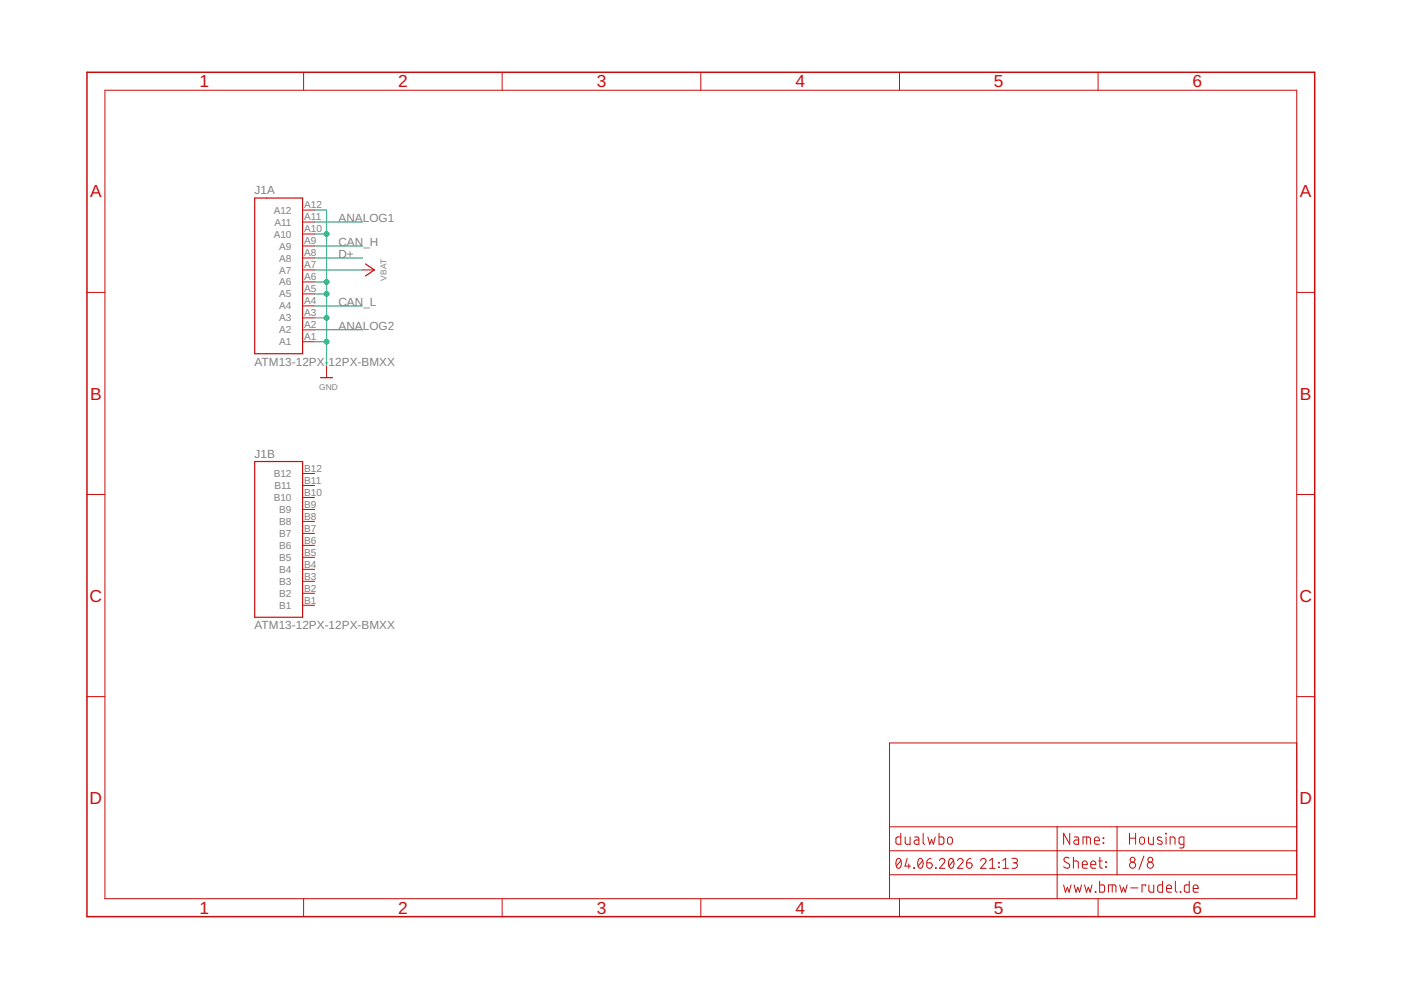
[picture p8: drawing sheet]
<svg xmlns="http://www.w3.org/2000/svg" width="297mm" height="210mm" viewBox="0 0 297 210" stroke-linecap="round" stroke-linejoin="round" font-family="sans-serif">
<g fill="none" stroke="#c90d0c" stroke-width=".21">
<path d="M22.2 19.1h252.7v171.4h-252.7zM64.4 15.3v3.8M106.5 15.3v3.8M148.6 15.3v3.8M190.7 15.3v3.8M232.8 15.3v3.8M64.2 59.8h2.5M64.2 57.2h2.5M64.2 54.7h2.5M64.2 52.2h2.5M64.2 49.6h2.5M64.2 47.1h2.5"/>
<path d="M64.2 44.5h2.5M76.9 57.2h2.5M18.4 62h3.8M64.2 62.3h2.5M64.2 64.9h2.5M64.2 67.4h2.5M64.2 69.9h2.5M64.2 72.5h2.5M69.2 77.5v2.6M274.9 62h3.8M18.4 104.8h3.8M64.2 118.2h2.5"/>
<path d="M64.2 115.6h2.5M64.2 113.1h2.5M64.2 110.6h2.5M64.2 108h2.5M64.2 105.5h2.5M64.2 102.9h2.5M64.2 100.4h2.5M274.9 104.8h3.8M64.2 128.3h2.5M64.2 125.8h2.5M64.2 123.3h2.5M64.2 120.7h2.5"/>
<path d="M18.4 147.7h3.8M274.9 157.5h-86.3v33M274.9 147.7h3.8M188.6 175.3h86.3M191 176.7v2.3h-.8l-.3-.4 .1-.9 .2-.2h.8M191.9 177.5v1.3l.4 .2h.7v-1.5M193.9 177.5h.7l.2 .2v1.3h-.6a.46 .46 0 0 1-.4-.4 .46 .46 0 0 1 .4-.5h.6M195.7 176.7v2.1l.4 .2M196.7 177.5l.4 1.5 .4-1 .4 1 .4-1.5M199.1 176.7v2.3h.8l.2-.4v-.9l-.2-.2h-.8M201 177.7l.5-.2a.92 .92 0 0 1 .2 1.4l-.4 .1-.3-.2zM224.1 175.3v15.2"/>
<path d="M226.8 176.7v2.3l-1.3-2.3v2.3M227.8 177.5h.7l.2 .2v1.3h-.6a.46 .46 0 0 1-.5-.4 .46 .46 0 0 1 .5-.5h.6M229.6 179v-1.5l1.5 .1 .1 1.4M230.4 177.5v1.5M232.1 178.2h1a.55 .55 0 0 0-.4-.7 .55 .55 0 0 0-.6 .5l.1 .9 .9 .1M233.9 177.7l.1 .1zM233.9 178.7l.1 .1zM236.8 175.3v10.2M239.5 176.7v2.3M239.5 177.7h1.3M240.8 176.7v2.3M241.7 177.7l.5-.2a.92 .92 0 0 1 .2 1.4l-.3 .1-.4-.2-.1-.3z"/>
<path d="M243.5 177.5v1.1l.1 .3 .3 .1h.6v-1.5M246.3 177.6l-.7-.1-.2 .2v.3l1 .5v.4a.82 .82 0 0 1-1 0M247.2 176.7l.1 .1zM247.2 177.5v1.5M248.1 179v-1.5l.9 .1 .1 1.4M251 179h-.8l-.2-.2v-1.1l.2-.2h.8v1.9l-.2 .4h-.7M64.4 190.5v3.9M106.5 190.5v3.9M148.6 190.5v3.9M188.6 185.5h86.3M188.6 180.4h86.3M190.2 182.1l.2-.1a.86 .86 0 0 1 .7 1.3l-.1 .3a.51 .51 0 0 1-.5 .5 .51 .51 0 0 1-.5-.5v-.8z"/>
<path d="M190.7 190.5v3.9M191 182.5l-.9 1.1M192.3 182l-.4 1.6h1.1M192.7 183.2v.9M193.7 184l.2 .1zM194.8 182.1l.2-.1a.86 .86 0 0 1 .7 1.3l-.1 .3a.51 .51 0 0 1-.5 .5 .51 .51 0 0 1-.5-.5v-.8zM195.6 182.5l-.9 1.1M196.5 182.9h.7a.58 .58 0 0 1 .4 .7 .58 .58 0 0 1-.6 .5 .58 .58 0 0 1-.5-.6zM197.4 182l-.6 .3-.3 .6M198.4 184l.1 .1zM199.2 182.5a.58 .58 0 0 1 .8-.5 .58 .58 0 0 1 .2 .9l-1 1.2h1.1M201.4 182.1l.1-.1a.86 .86 0 0 1 .7 1.3v.3a.51 .51 0 0 1-.5 .5 .51 .51 0 0 1-.5-.5l-.1-.8z"/>
<path d="M202.1 182.5l-.9 1.1M203 182.5a.58 .58 0 0 1 .8-.5 .58 .58 0 0 1 .2 .9l-1 1.2h1.2M204.9 182.9h.7a.59 .59 0 0 1 .5 .7 .59 .59 0 0 1-.6 .5 .59 .59 0 0 1-.6-.6zM205.9 182l-.7 .3-.3 .6M207.9 182.5a.58 .58 0 0 1 .8-.5 .58 .58 0 0 1 .2 .9l-1 1.2h1.2M209.8 184.1h1.2M209.8 182.5l.6-.5v2.1M211.8 182.9l.1 .1zM211.8 183.8l.1 .1zM212.6 184.1h1.2M212.6 182.5l.6-.5v2.1M214.5 182h.7a.48 .48 0 0 1 .5 .5 .48 .48 0 0 1-.5 .4h-.4"/>
<path d="M215.1 182.9a.58 .58 0 0 1 .6 .6 .58 .58 0 0 1-.6 .6h-.6M225.5 187.6l.4 1.6 .4-1.1 .4 1.1 .4-1.6M226.7 181.9a.58 .58 0 0 0-.9 0 .58 .58 0 0 0 0 .8l.7 .4a.58 .58 0 0 1 .1 .9 .58 .58 0 0 1-.9-.1l-.2-.1M227.6 182.5l.9 .1 .1 1.5M227.6 181.8v2.3M227.7 187.6l.4 1.6 .4-1.1 .4 1.1 .4-1.6M229.5 183.3h1a.55 .55 0 0 0-.3-.7 .55 .55 0 0 0-.7 .4l.1 1 .9 .1M230 187.6l.4 1.6 .3-1.1 .4 1.1 .4-1.6M231.3 183.3h1a.56 .56 0 0 0-.3-.7 .56 .56 0 0 0-.7 .4l.1 1 .9 .1M232.2 189l.1 .2zM232.8 190.5v3.9M232.9 182.5h.8"/>
<path d="M233.2 186.8v2.4l.8-.1 .2-.2v-1l-.2-.3h-.8M233.2 181.8v2.1l.5 .2M234.4 182.7l.2 .2zM234.4 183.8l.2 .1zM235 189.2v-1.6l1.5 .1 .1 1.5M235.8 187.6v1.6M237.4 187.6l.4 1.6 .4-1.1 .4 1.1 .4-1.6M239.7 188.3h1.6M242.5 181.5l-1 2.9M242.9 187.9v-.3h-.8v1.6M243.6 187.6v1.3l.4 .3h.6v-1.6M246.5 186.8v2.4l-.8-.1-.3-.3 .1-.9 .2-.3h.8"/>
<path d="M247.3 188.4h1.1a.54 .54 0 0 0-.4-.8 .54 .54 0 0 0-.7 .5l.2 1 .9 .1M249.2 186.8v2l.1 .3 .3 .1M250.2 189l.2 .2zM252.1 186.8v2.4l-.8-.1-.2-.2v-1l.2-.3h.8M253 188.4h1a.54 .54 0 0 0-.3-.8 .54 .54 0 0 0-.7 .5l.1 1 .9 .1"/>
<circle cx="240.1" cy="182.3" r=".52"/>
<circle cx="240.1" cy="183.4" r=".64"/>
<circle cx="243.9" cy="182.3" r=".52"/>
<circle cx="243.9" cy="183.4" r=".64"/>
</g>
<path d="M18.4 15.3h260.3v179.1h-260.3z" fill="none" stroke="#c90d0c" stroke-width=".32"/>
<path d="M54 42h10.2v33h-10.2zM77.5 56l1.9 1.2-1.9 1.3M54 97.9h10.2v33h-10.2zM68 80.1h2.5" fill="none" stroke="#c90d0c" stroke-width=".25"/>
<path d="M66.7 44.5h2.5v33M66.7 59.8h2.5M66.7 49.6h2.5M66.7 54.7h10.2M66.7 57.2h10.2M66.7 47.1h10.2M66.7 52.2h10.2M66.7 72.5h2.5M66.7 67.4h2.5M66.7 62.3h2.5M66.7 69.9h10.2M66.7 64.9h10.2" fill="none" stroke="#0dab76" stroke-width=".21"/>
<g fill="#0dab76" stroke="#0dab76" stroke-width=".21">
<circle cx="69.2" cy="72.5" r=".51"/>
<circle cx="69.2" cy="67.4" r=".51"/>
<circle cx="69.2" cy="62.3" r=".51"/>
<circle cx="69.2" cy="59.8" r=".51"/>
<circle cx="69.2" cy="49.6" r=".51"/>
</g>
<g font-size="3.7" fill="#c90d0c">
<text x="42.3" y="18.5">1</text>
<text x="84.4" y="18.5">2</text>
<text x="126.5" y="18.5">3</text>
<text x="168.6" y="18.5">4</text>
<text x="210.7" y="18.5">5</text>
<text x="252.9" y="18.5">6</text>
<text x="19.1" y="41.9">A</text>
<text x="275.6" y="41.9">A</text>
<text x="19.1" y="84.7">B</text>
<text x="275.6" y="84.7">B</text>
<text x="19" y="127.6">C</text>
<text x="275.5" y="127.6">C</text>
<text x="19" y="170.4">D</text>
<text x="275.5" y="170.4">D</text>
<text x="42.3" y="193.7">1</text>
<text x="84.4" y="193.7">2</text>
<text x="126.5" y="193.7">3</text>
<text x="168.6" y="193.7">4</text>
<text x="210.7" y="193.7">5</text>
<text x="252.9" y="193.7">6</text>
</g>
<g font-size="2.5" fill="#808080">
<text x="54" y="41.2">J1A</text>
<text x="71.8" y="47.1">ANALOG1</text>
<text x="71.8" y="52.1">CAN_H</text>
<text x="71.8" y="54.7">D+</text>
<text x="71.8" y="64.8">CAN_L</text>
<text x="71.8" y="69.9">ANALOG2</text>
<text x="54" y="77.5">ATM13-12PX-</text>
<text x="69.7" y="77.5">12PX-BMXX</text>
<text x="54" y="97.1">J1B</text>
<text x="54" y="133.4">ATM13-12PX-12PX-BMXX</text>
</g>
<g font-size="2.1" fill="#808080">
<text x="58" y="45.3">A12</text>
<text x="58.2" y="47.8">A11</text>
<text x="64.5" y="46.7">A11</text>
<text x="64.5" y="44.2">A12</text>
<text x="58" y="50.4">A10</text>
<text x="59.2" y="52.9">A9</text>
<text x="64.5" y="51.8">A9</text>
<text x="64.5" y="49.3">A10</text>
<text x="59.2" y="58">A7</text>
<text x="59.2" y="55.5">A8</text>
<text x="64.5" y="59.4">A6</text>
<text x="64.5" y="56.9">A7</text>
<text x="64.5" y="54.3">A8</text>
<text x="59.2" y="60.5">A6</text>
<text x="59.2" y="63.1">A5</text>
<text x="59.2" y="65.6">A4</text>
<text x="64.5" y="62">A5</text>
<text x="64.5" y="64.5">A4</text>
<text x="59.2" y="68.1">A3</text>
<text x="59.2" y="70.7">A2</text>
<text x="64.5" y="67">A3</text>
<text x="64.5" y="69.6">A2</text>
<text x="59.2" y="73.2">A1</text>
<text x="64.5" y="72.1">A1</text>
<text x="58" y="101.2">B12</text>
<text x="64.5" y="100">B12</text>
<text x="58" y="106.2">B10</text>
<text x="58.2" y="103.7">B11</text>
<text x="64.5" y="107.7">B9</text>
<text x="64.5" y="105.1">B10</text>
<text x="64.5" y="102.6">B11</text>
<text x="59.2" y="113.9">B7</text>
<text x="59.2" y="111.3">B8</text>
<text x="59.2" y="108.8">B9</text>
<text x="64.5" y="112.7">B7</text>
<text x="64.5" y="110.2">B8</text>
<text x="59.2" y="118.9">B5</text>
<text x="59.2" y="116.4">B6</text>
<text x="64.5" y="117.8">B5</text>
<text x="64.5" y="115.3">B6</text>
<text x="59.2" y="124">B3</text>
<text x="59.2" y="121.5">B4</text>
<text x="64.5" y="125.4">B2</text>
<text x="64.5" y="122.9">B3</text>
<text x="64.5" y="120.4">B4</text>
<text x="59.2" y="129.1">B1</text>
<text x="59.2" y="126.6">B2</text>
<text x="64.5" y="128">B1</text>
</g>
<g font-size="1.8" fill="#808080">
<text x="81.9" y="59.5" transform="rotate(-90 81.9 59.5)">VBAT</text>
<text x="67.7" y="82.6">GND</text>
</g>
</svg>
